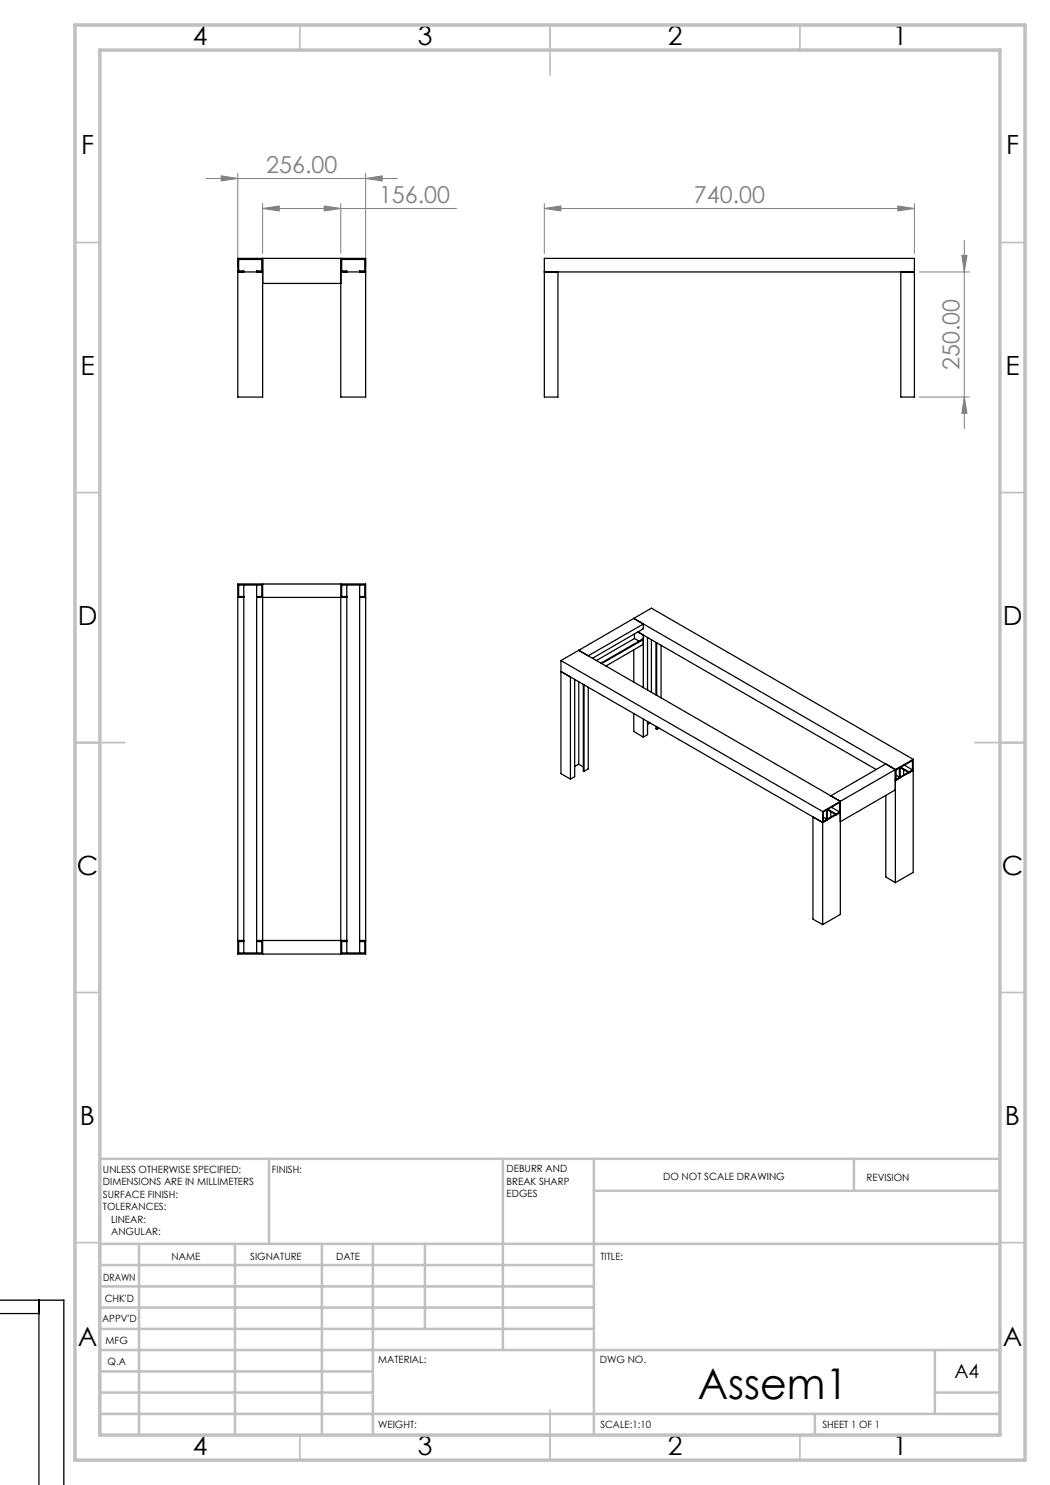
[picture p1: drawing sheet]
<svg xmlns="http://www.w3.org/2000/svg" width="210mm" height="297mm" viewBox="0 0 210 297" stroke-linecap="round" stroke-linejoin="round" font-family="sans-serif">
<g fill="none" stroke="#808080" stroke-width=".2">
<path d="M41.2 35.7h38.3M44.2 35.2l3.4 .5-3.4 .5zM47.6 34.7v18.7M73.1 35.7l3.3-.5v1zM73.1 34.7v18.7M52.5 41.7l3.3-.5v1zM52.5 40.7v10M52.5 41.7h38.8M64.8 41.2l3.4 .5-3.4 .5zM68.2 40.7v10M108.9 41.7l3.3-.5v1zM108.9 41.7h74"/>
<path d="M108.9 40.7v10M179.6 41.2l3.3 .5-3.3 .5zM182.9 40.7v10M183.9 54.4h10M192.4 51.1h1l-.5 3.3zM192.9 48v37.8M183.9 79.4h10M192.9 79.4l.5 3.3h-1z"/>
</g>
<g fill="none" stroke="#c0c0c0" stroke-width=".35">
<path d="M60 5v5M110 5v10M160 5v5M15 48.5h5M200 48.5h5M15 98.5h5M200 98.5h5M15 148.5h10M195 148.5h10M15 198.5h5M200 198.5h5M15 248.5h5"/>
<path d="M200 248.5h5M60 287v5M110 282v10M160 287v5"/>
</g>
<g fill="none" stroke="#c0c0c0" stroke-width=".5">
<path d="M53.8 231.8v17M100.6 231.8v38.2M118.8 231.8v55.2M118.8 238.2h81.2M170.8 231.8v6.4M200 231.8h-180v55.2M20 248.8h180M20 257.3h98.8M20 253h98.8M27.8 248.8v38.2M47 248.8v38.2M64.4 248.8v38.2"/>
<path d="M74.6 248.8v38.2M85 248.8v17M20 265.8h98.8M20 261.5h98.8M20 278.5h54.6M20 274.3h54.6M20 270h180M187 278.5h13M187 270v12.8M20 282.8h180M163 282.8v4.2"/>
</g>
<path d="M15 5h190v287h-190zM20 10h180v277h-180z" fill="none" stroke="#c0c0c0" stroke-width=".7"/>
<g fill="#808080">
<path d="M64.8 41.2l3.4 .5-3.4 .5zM52.5 41.7l3.3-.5v1zM179.6 41.2l3.3 .5-3.3 .5zM108.9 41.7l3.3-.5v1z"/>
<path d="M44.2 35.2l3.4 .5-3.4 .5zM73.1 35.7l3.3-.5v1z"/>
<path d="M192.4 51.1h1l-.5 3.3zM192.9 79.4l.5 3.3h-1z"/>
</g>
<g fill="none" stroke="#000" stroke-width=".25">
<path d="M47.6 54.4h4.9M48.8 54.4v-.2h-1.1v-2.3h4.7v2.3h-1.1v.2M52.5 51.7v27.7h-4.9v-27.7h25.5v27.7h-4.9v-27.7M52.5 56.7h15.7M68.2 54.4h4.9M69.4 54.4v-.2h-1.1v-2.3h4.7v2.3h-1.1v.2M108.9 54.4h74M111.6 54.4v25h-2.7v-27.7h74v27.7h-2.7v-25M47.6 116.8h25.5v74h-25.5zM47.6 119.5h1.2M48.8 119.3h-1.1v-2.3h4.7v2.3h-1.1M48.8 117v73.6"/>
<path d="M51.3 117v73.6M51.3 119.5h18.1M52.5 116.8v74M68.2 116.8v74M69.4 119.3h-1.1v-2.3h4.7v2.3h-1.1M69.4 117v73.6M71.9 117v73.6M71.9 119.5h1.2M112.2 132.1v22.6l1.9 1.1M112.2 132.1l52.3 30.2M114.9 135.9v19.4l-.8 .5M115.7 130.1l14.6-8.5 52.3 30.3"/>
<path d="M115.7 136.3v16.6M115.7 130.1l-3.5 2M115.7 130.1l52.4 30.2M116.7 136.9v17.3l.1 .1M116.8 136.9v17.4M117.7 137.4v16.4l-.9 .5M120.2 132.6l8.3-4.8 .2 .1-8.4 4.8M126.8 130v6.4M126.9 127.7l-7.6 4.4M126.9 126.8v.9M126.9 127.7l.9 .5M128.7 124.8l-11 6.4-2-1.1"/>
<path d="M128.7 124.8l-1.9-1.1 52.3 30.2M128.7 124.8v1l-10.2 5.9M128.7 137.5v-10.5l-1.1-.6 47.7 27.5M128.7 128.9l-7.5 4.3M129.5 127.5v10.5M130.3 127.9v10.6M131.2 128.5v10.5M131.3 128.5v10.6M132.2 129v10.6M114.1 155.8v-20.4l-1.9-1.1 52.3 30.2M115.7 152.9l-.8 .4M115.7 152.9l1 .5"/>
<path d="M126.8 142.7v3.6l1.9 1.1M128.7 143.8v3.6M129.5 144.3v2.6l-.8 .5M130 144.6l-.5 .3M131.2 145.3v.5l.1 .1M131.3 145.4v.5M131.8 145.6l-.5 .3M177.2 159.1v16.3l1.9 1.1M179.1 153.9l-1.9-1.1-11 6.4 1.9 1.1M179.1 153.9l-11 6.4M179.1 153.9v22.6M179.1 158l-11 6.4"/>
<path d="M179.2 155l.8 .5M179.9 153.6v1.8M180 153.5h.1M180 153.5v1.9M180 153.5l1.8 1M180.2 153.5l1.6 .9M180.7 153.9v1.1M180.9 153l1.6 1M181.6 154.5l-1.6 1M181.8 154.5l.8-.4-3.5 2 .9-.5v-.1M181.8 154.4v.1M182.5 154l-.7 .4"/>
<path d="M182.5 154v-1.9l-3.3 1.9v1.9l.8-.4M182.6 151.9v22.6l-3.5 2M182.6 151.9l-3.5 2M164.5 162.3v22.6M164.5 164.5l-1.9-1.1v20.4l1.9 1.1M164.7 163.4l.7 .5M165.3 162v1.8M165.4 163.9v.1l-.9 .5M165.5 162h.1M165.5 162v1.8M165.5 162l1.7 .9M165.6 161.9l1.6 .9"/>
<path d="M166.2 162.3v1.1M166.3 161.5l1.6 .9M167.1 162.9l-1.7 1M167.2 162.9l.9-.4-3.6 2M167.2 162.8v.1M167.9 162.4l-.7 .4M167.9 162.4v-1.9l-3.2 1.9v1.9l.7-.4M168.1 160.3v22.6l-3.6 2M168.1 160.3l-3.6 2M47.6 188.1h1.2M48.8 188.3h-1.1v2.3h4.7v-2.3h-1.1M51.3 188.1h18.1"/>
<path d="M69.4 188.3h-1.1v2.3h4.7v-2.3h-1.1M71.9 188.1h1.2M0 262.7h7.8M0 260h12.8v37.1M7.8 260v37.1"/>
</g>
<text font-size="8.5" x="139.6" y="279.7">Assem1</text>
<g font-size="5.3">
<text x="38.5" y="9">4</text>
<text x="83.5" y="9">3</text>
<text x="133.6" y="9">2</text>
<text x="178.6" y="9">1</text>
<text x="16.2" y="30.8">F</text>
<text x="201.2" y="30.8">F</text>
<text x="16.1" y="75">E</text>
<text x="201.1" y="75">E</text>
<text x="15.5" y="125">D</text>
<text x="200.5" y="125">D</text>
<text x="15.4" y="175">C</text>
<text x="200.4" y="175">C</text>
<text x="16" y="225">B</text>
<text x="201" y="225">B</text>
<text x="15.5" y="269.3">A</text>
<text x="200.5" y="269.3">A</text>
<text x="38.5" y="291">4</text>
<text x="83.5" y="291">3</text>
<text x="133.6" y="291">2</text>
<text x="178.6" y="291">1</text>
</g>
<g font-size="4.7" fill="#808080">
<text x="53.2" y="34.7">256.00</text>
<text x="75.8" y="40.7">156.00</text>
<text x="138.8" y="40.7">740.00</text>
<text x="191.9" y="74" transform="rotate(-90 191.9 74)">250.00</text>
</g>
<text font-size="3.9" x="190.9" y="275.5">A4</text>
<g font-size="2">
<text x="20.6" y="234.6">UNLESS OTHERWISE SPECIFIED:</text>
<text x="20.6" y="237.1">DIMENSIONS ARE IN MILLIMETERS</text>
<text x="20.6" y="239.6">SURFACE FINISH:</text>
<text x="54.4" y="234.6">FINISH:</text>
<text x="101.3" y="234.5">DEBURR AND</text>
<text x="101.3" y="237">BREAK SHARP</text>
<text x="101.3" y="239.5">EDGES</text>
<text x="132.6" y="236">DO NOT SCALE DRAWING</text>
<text x="173.3" y="236.2">REVISION</text>
<text x="20.6" y="242.1">TOLERANCES:</text>
<text x="22.2" y="244.6">LINEAR:</text>
<text x="22.2" y="247.1">ANGULAR:</text>
<text x="34.3" y="252">NAME</text>
<text x="50" y="251.9">SIGNATURE</text>
<text x="67.2" y="251.9">DATE</text>
<text x="120.1" y="251.9">TITLE:</text>
<text x="20.6" y="256.1">DRAWN</text>
<text x="20.9" y="260.3">CHK'D</text>
<text x="20.4" y="264.4">APPV'D</text>
<text x="21.1" y="268.8">MFG</text>
<text x="21.5" y="273">Q.A</text>
<text x="75.6" y="272.5">MATERIAL:</text>
<text x="120" y="272.5">DWG NO.</text>
<text x="75.6" y="285.5">WEIGHT:</text>
<text x="120.1" y="285.6">SCALE:1:10</text>
<text x="164.5" y="285.6">SHEET 1 OF 1</text>
</g>
</svg>
